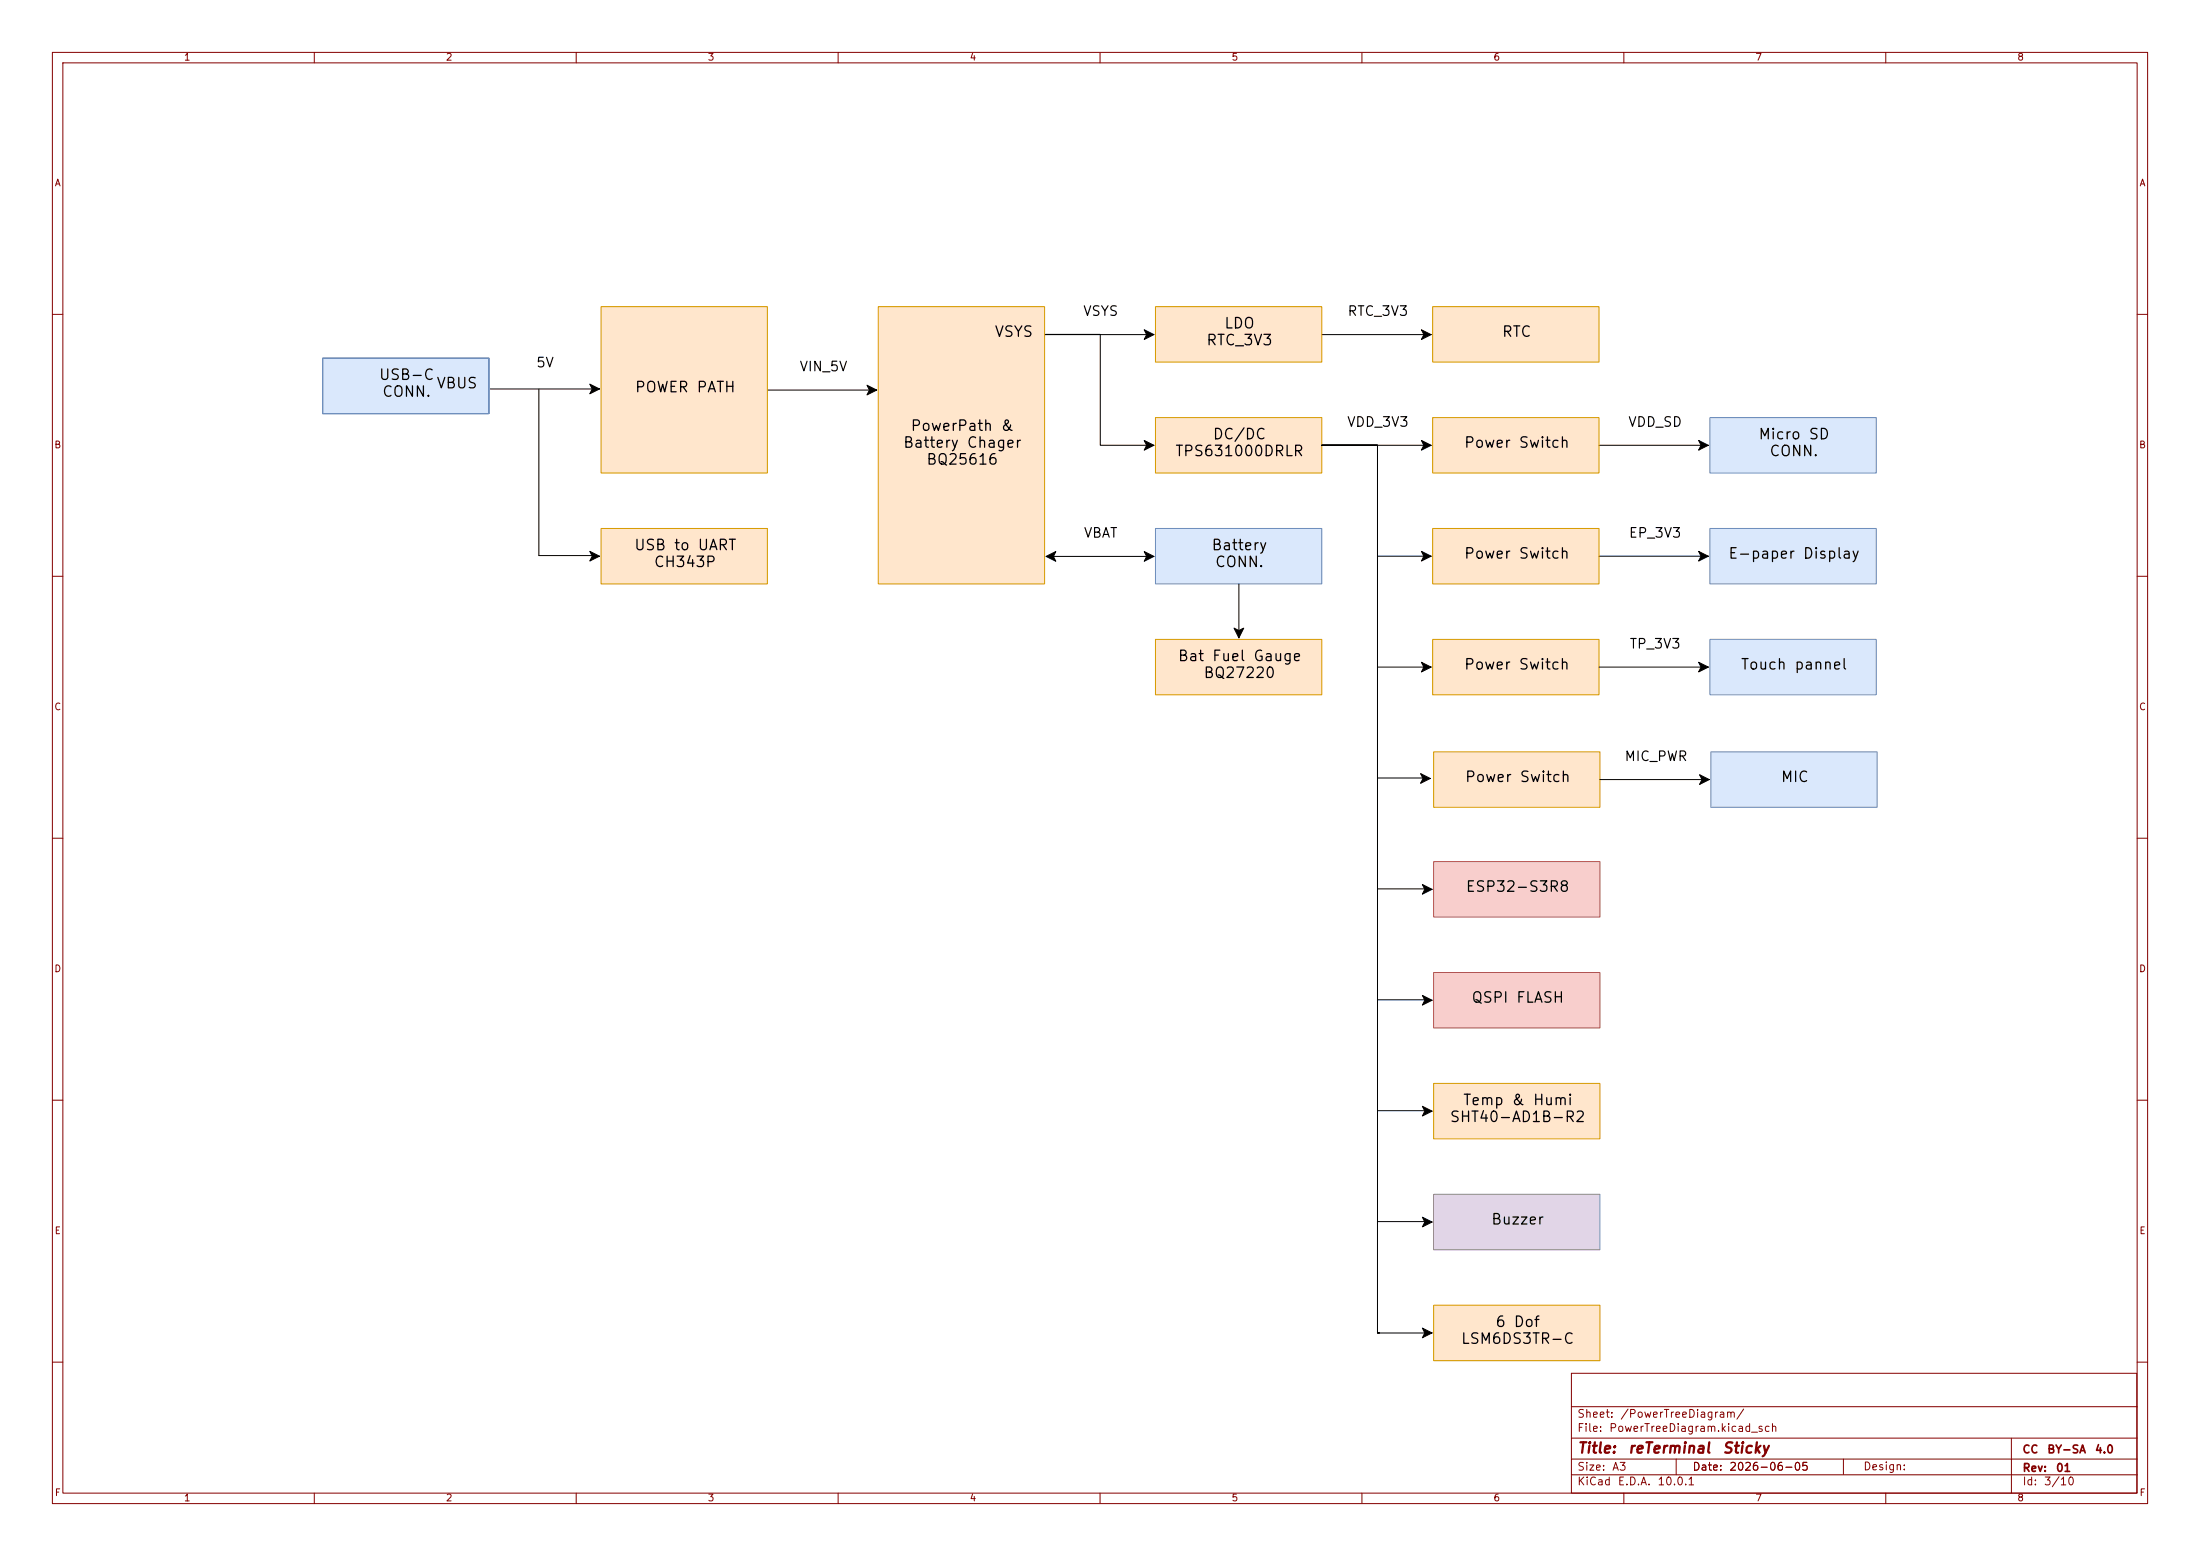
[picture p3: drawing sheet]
<svg xmlns="http://www.w3.org/2000/svg" width="420mm" height="297mm" viewBox="0 0 420 297" stroke-linecap="round" stroke-linejoin="round" font-family="sans-serif">
<g fill="none" stroke="#840000" stroke-width=".19">
<path d="M10 10h400v277h-400zM12 12h396v273h-396zM60 10v2M110 10v2M160 10v2M210 10v2M260 10v2M310 10v2M360 10v2M10 60h2M408 60h2M10 110h2"/>
<path d="M408 110h2M10 160h2M408 160h2M10 210h2M408 210h2M10 260h2M300 262.1h107.9v22.9h-107.9zM300 278.5h108M300 274.5h108M300 268.5h108M320 278.5v3M351.9 278.5v2.9"/>
<path d="M384 274.5v4M384 278.5v6.5M408 260h2M60 285v2M110 285v2M160 285v2M210 285v2M260 285v2M300 281.5h108M310 285v2M360 285v2"/>
</g>
<path d="M220.6 100.9h31.7v10.6h-31.7z" fill="#dae8fc"/>
<path d="M220.6 122h31.7v10.6h-31.7z" fill="#ffe6cc"/>
<path d="M112.6 73.3l1.8 .9-1.8 1 .5-1zM112.6 105.2l1.8 1-1.8 .9 .5-.9zM199.7 106.2l1.9-.9-.5 .9 .5 .9zM218.4 105.3l1.9 .9-1.9 .9 .5-.9zM271.4 126.4l1.8 .9-1.8 1 .4-1z" fill="#000"/>
<g fill="#ffe6cc">
<path d="M220.6 79.7h31.7v10.6h-31.7z"/>
<path d="M220.6 58.5h31.7v10.6h-31.7z"/>
</g>
<path d="M271.4 62.9l1.8 1-1.8 .9 .4-.9zM218.4 84.1l1.9 .9-1.9 .9 .5-.9zM271.5 211.2l1.9 .9-1.9 .9 .5-.9z" fill="#000"/>
<path d="M61.6 68.4h31.7v10.6h-31.7z" fill="#dae8fc"/>
<path d="M273.7 206.8h31.7v10.6h-31.7z" fill="#ffe6cc"/>
<path d="M273.7 228h31.7v10.6h-31.7z" fill="#e1d5e7"/>
<path d="M165.5 73.5l1.9 1-1.9 .9 .5-.9z" fill="#000"/>
<path d="M167.7 58.5h31.7v53h-31.7z" fill="#ffe6cc"/>
<path d="M218.4 62.9l1.9 1-1.9 .9 .5-.9zM235.6 119.9l.9 .5 .9-.5-.9 1.8zM271.5 232.3l1.9 1-1.9 .9 .5-.9z" fill="#000"/>
<g fill="#ffe6cc">
<path d="M273.7 249.1h31.7v10.6h-31.7z"/>
<path d="M273.5 100.9h31.8v10.6h-31.8z"/>
</g>
<path d="M271.4 105.2l1.8 1-1.8 .9 .4-.9zM324.3 126.4l1.8 .9-1.8 1 .4-1zM271.5 253.5l1.9 .9-1.9 1 .5-1z" fill="#000"/>
<g fill="#dae8fc">
<path d="M326.6 143.5h31.8v10.6h-31.8z"/>
<path d="M326.4 122h31.8v10.6h-31.8z"/>
</g>
<path d="M273.5 122h31.8v10.6h-31.8z" fill="#ffe6cc"/>
<path d="M271.2 147.7l1.8 .9-1.8 .9 .5-.9z" fill="#000"/>
<path d="M273.7 143.5h31.7v10.6h-31.7z" fill="#ffe6cc"/>
<path d="M273.7 164.5h31.7v10.5h-31.7z" fill="#f8cecc"/>
<path d="M273.5 79.7h31.8v10.6h-31.8z" fill="#ffe6cc"/>
<path d="M271.4 84.1l1.8 .9-1.8 .9 .4-.9zM324.3 105.2l1.8 1-1.8 .9 .4-.9zM324.5 147.9l1.8 .9-1.8 .9 .4-.9zM271.5 168.8l1.9 1-1.9 .9 .5-.9zM271.5 190l1.9 .9-1.9 .9 .5-.9z" fill="#000"/>
<path d="M326.4 79.7h31.8v10.6h-31.8z" fill="#dae8fc"/>
<path d="M324.3 84.1l1.8 .9-1.8 .9 .4-.9z" fill="#000"/>
<path d="M326.4 100.9h31.8v10.6h-31.8z" fill="#dae8fc"/>
<g fill="#ffe6cc">
<path d="M114.7 58.5h31.8v31.8h-31.8z"/>
<path d="M114.7 100.9h31.8v10.6h-31.8z"/>
</g>
<path d="M273.7 185.6h31.7v10.6h-31.7z" fill="#f8cecc"/>
<path d="M273.5 58.5h31.8v10.6h-31.8z" fill="#ffe6cc"/>
<g fill="none" stroke="#000" stroke-width=".19">
<path d="M93.6 74.2h19.5M102.9 74.3v31.7h10.1M112.6 73.3l1.8 .9-1.8 1 .5-1zM146.5 74.5h19.5M165.5 73.5l1.9 1-1.9 .9 .5-.9zM199.4 63.8h10.7v21.2h8.8M199.4 63.9h19.5M218.4 62.9l1.9 1-1.9 .9 .5-.9zM252.3 63.9h19.5M271.4 62.9l1.8 1-1.8 .9 .4-.9zM218.4 84.1l1.9 .9-1.9 .9 .5-.9zM252.3 85h10.7v21.2h8.8"/>
<path d="M252.3 85h10.7v42.3h8.8M252.3 85h19.5M252.3 85h10.7v84.7h8.8M252.3 85h10.7v105.8h8.8M252.3 85h10.7v127h8.8M252.3 85h10.7v148.2h8.8M252.3 85h10.7v63.5h8.8M271.4 84.1l1.8 .9-1.8 .9 .4-.9zM305.3 85h19.4M324.3 84.1l1.8 .9-1.8 .9 .4-.9zM112.6 105.2l1.8 1-1.8 .9 .5-.9zM199.7 106.2l1.9-.9-.5 .9 .5 .9z"/>
<path d="M201.1 106.2h17.8M218.4 105.3l1.9 .9-1.9 .9 .5-.9zM235.6 119.9l.9 .5 .9-.5-.9 1.8zM236.5 111.5v8.9M271.4 105.2l1.8 1-1.8 .9 .4-.9zM305.3 106.2h19.4M324.3 105.2l1.8 1-1.8 .9 .4-.9zM271.4 126.4l1.8 .9-1.8 1 .4-1zM305.3 127.3h19.4M324.3 126.4l1.8 .9-1.8 1 .4-1zM271.2 147.7l1.8 .9-1.8 .9 .5-.9zM305.4 148.8h19.5"/>
<path d="M324.5 147.9l1.8 .9-1.8 .9 .4-.9zM271.5 168.8l1.9 1-1.9 .9 .5-.9zM271.5 190l1.9 .9-1.9 .9 .5-.9zM271.5 211.2l1.9 .9-1.9 .9 .5-.9zM263 233v21.4M271.5 232.3l1.9 1-1.9 .9 .5-.9zM263.3 254.4h-.3h8.8M271.5 253.5l1.9 .9-1.9 1 .5-1z"/>
</g>
<path d="M61.6 68.4h31.7v10.6h-31.7zM326.4 79.7h31.8v10.6h-31.8zM220.6 100.9h31.7v10.6h-31.7zM326.4 100.9h31.8v10.6h-31.8zM326.4 122h31.8v10.6h-31.8zM326.6 143.5h31.8v10.6h-31.8z" fill="none" stroke="#6c8ebf" stroke-width=".19"/>
<g fill="none" stroke="#d79b00" stroke-width=".19">
<path d="M114.7 58.5h31.8v31.8h-31.8zM167.7 58.5h31.7v53h-31.7zM220.6 58.5h31.7v10.6h-31.7zM273.5 58.5h31.8v10.6h-31.8zM220.6 79.7h31.7v10.6h-31.7zM273.5 79.7h31.8v10.6h-31.8zM114.7 100.9h31.8v10.6h-31.8zM273.5 100.9h31.8v10.6h-31.8zM220.6 122h31.7v10.6h-31.7zM273.5 122h31.8v10.6h-31.8zM273.7 143.5h31.7v10.6h-31.7zM273.7 206.8h31.7v10.6h-31.7z"/>
<path d="M273.7 249.1h31.7v10.6h-31.7z"/>
</g>
<path d="M273.7 228h31.7v10.6h-31.7z" fill="none" stroke="#9673a6" stroke-width=".19"/>
<path d="M273.7 164.5h31.7v10.5h-31.7zM273.7 185.6h31.7v10.6h-31.7z" fill="none" stroke="#b85450" stroke-width=".19"/>
<g font-size="2">
<text x="189.7" y="64.8">VSYS</text>
<text x="233.6" y="63.2">LDO</text>
<text x="286.6" y="64.8">RTC</text>
<text x="230.1" y="66.4">RTC_3V3</text>
<text x="72.2" y="73">USB-C</text>
<text x="72.8" y="76.2">CONN.</text>
<text x="83.2" y="74.6">VBUS</text>
<text x="121.1" y="75.4">POWER PATH</text>
<text x="173.7" y="82.8">PowerPath &amp;</text>
<text x="172.3" y="86">Battery Chager</text>
<text x="176.7" y="89.2">BQ25616</text>
<text x="224.2" y="87.6">TPS631000DRLR</text>
<text x="231.4" y="84.4">DC/DC</text>
<text x="279.4" y="86">Power Switch</text>
<text x="335.6" y="84.4">Micro SD</text>
<text x="337.7" y="87.6">CONN.</text>
<text x="120.9" y="105.5">USB to UART</text>
<text x="231.1" y="105.5">Battery</text>
<text x="279.4" y="107.1">Power Switch</text>
<text x="329.8" y="107.1">E-paper Display</text>
<text x="124.7" y="108.8">CH343P</text>
<text x="231.8" y="108.8">CONN.</text>
<text x="224.7" y="126.7">Bat Fuel Gauge</text>
<text x="229.6" y="129.9">BQ27220</text>
<text x="279.4" y="128.3">Power Switch</text>
<text x="332.2" y="128.3">Touch pannel</text>
<text x="279.5" y="149.8">Power Switch</text>
<text x="339.8" y="149.8">MIC</text>
<text x="279.7" y="170.7">ESP32-S3R8</text>
<text x="280.8" y="191.9">QSPI FLASH</text>
<text x="276.6" y="214.7">SHT40-AD1B-R2</text>
<text x="279.2" y="211.5">Temp &amp; Humi</text>
<text x="284.5" y="234.2">Buzzer</text>
<text x="278.8" y="257">LSM6DS3TR-C</text>
<text x="285.3" y="253.8">6 Dof</text>
</g>
<g font-size="2" fill="#840000">
<text x="301" y="277.9">Title:</text>
<text x="310.6" y="277.9">reTerminal</text>
<text x="328.7" y="277.9">Sticky</text>
</g>
<g font-size="1.8">
<text x="206.6" y="60.8">VSYS</text>
<text x="257.1" y="60.8">RTC_3V3</text>
<text x="102.2" y="70.6">5V</text>
<text x="152.5" y="71.3">VIN_5V</text>
<text x="257" y="81.9">VDD_3V3</text>
<text x="310.7" y="81.9">VDD_SD</text>
<text x="206.8" y="103.1">VBAT</text>
<text x="310.8" y="103.1">EP_3V3</text>
<text x="310.9" y="124.3">TP_3V3</text>
<text x="310" y="145.7">MIC_PWR</text>
</g>
<g font-size="1.5" fill="#840000">
<text x="301" y="273.7">File:</text>
<text x="301" y="271">Sheet:</text>
<text x="307.1" y="273.7">PowerTreeDiagram.kicad_sch</text>
<text x="309.2" y="271">/PowerTreeDiagram/</text>
<text x="301" y="281.1">Size:</text>
<text x="307.6" y="281.1">A3</text>
<text x="323" y="281.1">Date:</text>
<text x="330" y="281.1">2026-06-05</text>
<text x="355.6" y="281">Design:</text>
<text x="386" y="277.8">CC</text>
<text x="386" y="281.3">Rev:</text>
<text x="390.7" y="277.8">BY-SA</text>
<text x="392.4" y="281.3">01</text>
<text x="399.8" y="277.8">4.0</text>
<text x="301" y="283.9">KiCad</text>
<text x="308.7" y="283.9">E.D.A.</text>
<text x="316.3" y="283.9">10.0.1</text>
<text x="386" y="283.9">Id:</text>
<text x="390.1" y="283.9">3/10</text>
</g>
<g font-size="1.3" fill="#840000">
<text x="35" y="11.9">1</text>
<text x="85" y="11.9">2</text>
<text x="135" y="11.9">3</text>
<text x="185" y="11.9">4</text>
<text x="235" y="11.9">5</text>
<text x="285" y="11.9">6</text>
<text x="335" y="11.9">7</text>
<text x="385" y="11.9">8</text>
<text x="10.3" y="35.9">A</text>
<text x="408.3" y="35.9">A</text>
<text x="10.3" y="85.9">B</text>
<text x="408.2" y="85.9">B</text>
<text x="10.3" y="135.9">C</text>
<text x="408.2" y="135.9">C</text>
<text x="10.3" y="185.9">D</text>
<text x="408.2" y="185.9">D</text>
<text x="10.3" y="235.9">E</text>
<text x="408.3" y="235.9">E</text>
<text x="10.3" y="285.9">F</text>
<text x="35" y="286.9">1</text>
<text x="85" y="286.9">2</text>
<text x="135" y="286.9">3</text>
<text x="185" y="286.9">4</text>
<text x="235" y="286.9">5</text>
<text x="285" y="286.9">6</text>
<text x="335" y="286.9">7</text>
<text x="385" y="286.9">8</text>
<text x="408.3" y="285.9">F</text>
</g>
</svg>
